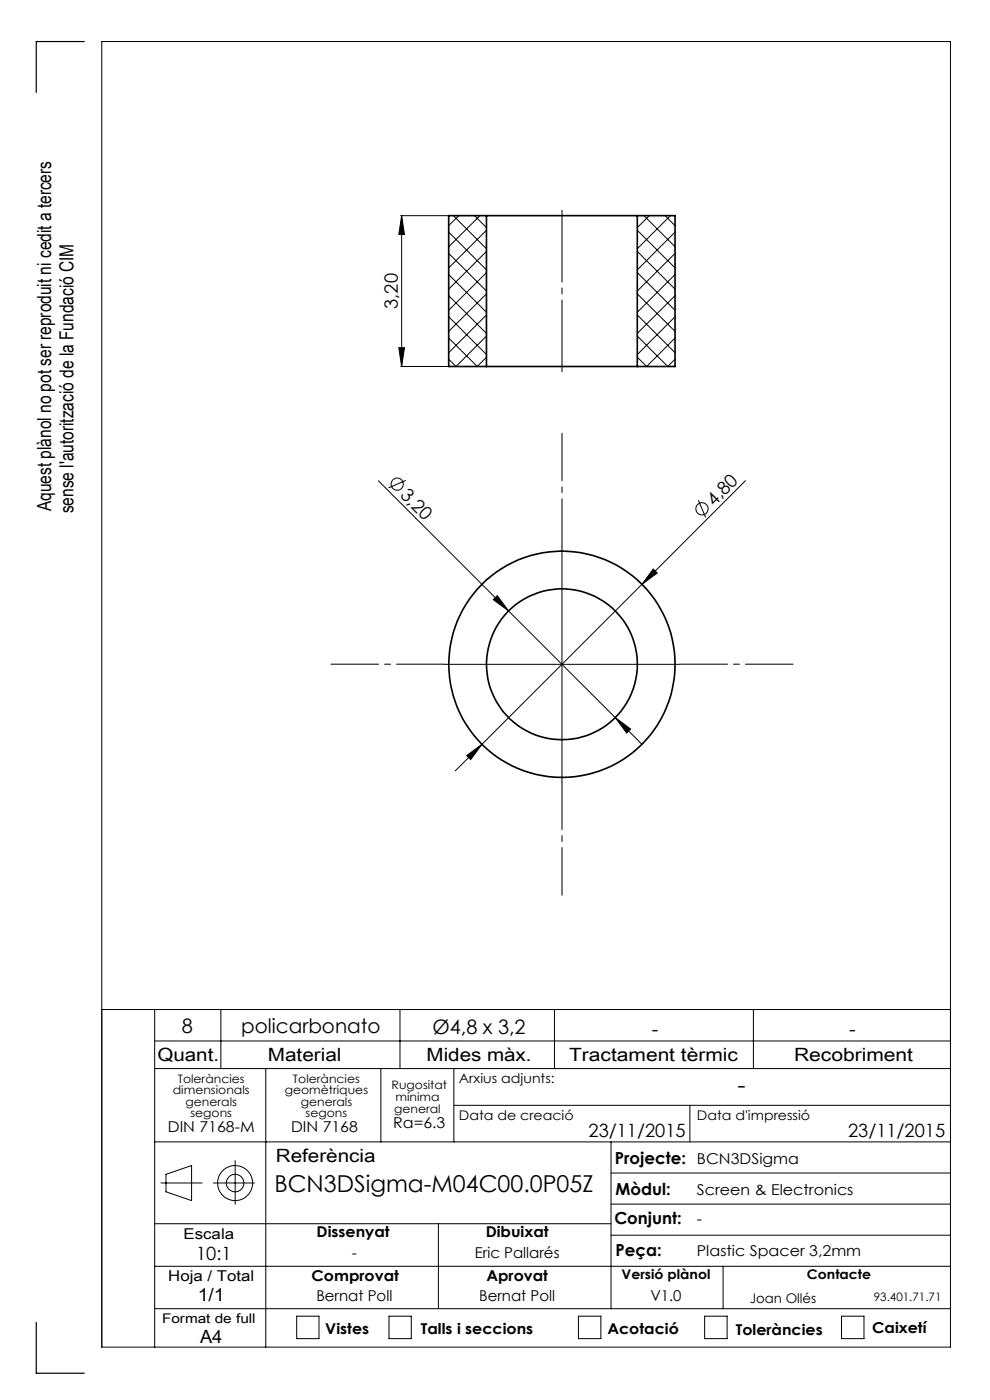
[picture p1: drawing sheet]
<svg xmlns="http://www.w3.org/2000/svg" width="210mm" height="297mm" viewBox="0 0 210 297" stroke-linecap="round" stroke-linejoin="round" font-family="sans-serif">
<g fill="none" stroke="#000" stroke-width=".21">
<path d="M85 45.8h10M85.2 45.8v31.9M85.2 45.8l.6 3.9h-1.2zM95.2 58.2l8 8M95.2 53.8l8 7.9M95.2 49.2l8 8.1M96.2 45.8l7 7M97.3 45.8l-2.1 2.1M100.7 45.8l2.5 2.5M101.8 45.8l-6.6 6.5M103.2 48.9l-8 7.9M103.2 53.3l-8 8"/>
<path d="M103.2 57.8l-8 8M135.2 57.8l8 8M135.2 53.3l8 8M135.2 48.9l8 7.9M136.6 45.8l6.6 6.5M137.7 45.8l-2.5 2.5M141.1 45.8l2.1 2.1M142.2 45.8l-7 7M143.2 49.2l-8 8.1M143.2 53.8l-8 7.9M143.2 58.2l-8 8M84.6 73.8h1.2l-.6 3.9z"/>
<path d="M85 77.7h10M95.2 71.7l6 6 2-1.9M95.2 67.2l8 8M95.2 62.7l8 8M103.2 62.3l-8 8M103.2 66.8l-8 8M103.2 71.3l-6.5 6.4-1.5-1.5M135.2 71.3l6.4 6.4 1.6-1.5M135.2 66.8l8 8M135.2 62.3l8 8M143.2 62.7l-8 8M143.2 67.2l-8 8"/>
<path d="M143.2 71.7l-6 6-2-1.9M80.3 102l27.6 27.6M86.1 101.9l-3.7 1.6M119.2 115.9v50M148.1 106.1l1.6 3.7M158.1 102l-21.9 22M104.6 127.2l.9-.8 2.4 3.2zM107.9 129.6l28.3 28.3M136.2 124l-34 33.9M138.6 120.7l.8 .9-3.2 2.4zM94.2 140.9h50M102.2 157.9l-5.6 5.6"/>
<path d="M130.5 152.2l3.3 2.5-.9 .8zM99 160.3l3.2-2.4-2.4 3.2zM21.6 214.2h180M32.8 214.2v71.6M46.8 214.2v12.5M84.8 214.2v12.5M117.6 214.2v12.5M159.8 214.2v12.5M32.8 220.8h168.8M32.8 226.7h168.8M56.4 226.7v59.1M80.8 226.7v15.5"/>
<path d="M96.3 226.7v15.5M96.3 234.5h105.3M146.3 234.5v7.7M32.8 259.6h96.8M32.8 242.2h168.8M34.1 251h8.8M35.2 249.1l5.4-1.8v7.4l-5.4-1.9zM45.3 251h8.7M49.9 246.2v9.3M93 259.6v18M129.6 242.2v35.4M129.6 255.4h72"/>
<path d="M129.6 248.8h72M32.8 277.6h168.8M32.8 268.6h168.8M62.9 279.2h4.8v4.8h-4.8zM82.5 279.2h4.7v4.8h-4.7zM122.7 279.2h4.8v4.8h-4.8zM129.6 262h72M149.5 279.2h4.7v4.8h-4.7zM153.4 268.6v9M178.5 279.2h4.8v4.8h-4.8zM21.6 285.8h180v-277h-180v277"/>
<circle cx="84.2" cy="102.7" r="1.31"/>
<circle cx="148.9" cy="107.9" r="1.3"/>
<circle cx="49.9" cy="251" r="3.7"/>
<circle cx="49.9" cy="251" r="1.86"/>
</g>
<path d="M119.2 115.9v-24M94.2 140.9h-24M144.2 140.9h24M119.2 165.9v24" fill="none" stroke="#000" stroke-width=".21" stroke-dasharray="15.2 1.3 1.3 1.3" stroke-dashoffset="5.1"/>
<path d="M119.2 43.7v36" fill="none" stroke="#000" stroke-width=".21" stroke-dasharray="15.2 1.3 1.3 1.3" stroke-dashoffset="-.9"/>
<path d="M17.9 8.8h-10.2v10.8M7.7 280.5v10.8h10.2" fill="none" stroke="#000" stroke-width=".25"/>
<g fill="#000">
<path d="M84.6 73.8h1.2l-.6 3.9zM85.2 45.8l.6 3.9h-1.2z"/>
<path d="M99 160.3l.8 .8 2.4-3.2zM138.6 120.7l-2.4 3.3 3.2-2.4z"/>
<path d="M130.5 152.2l2.4 3.3 .9-.8zM105.5 126.4l-.9 .8 3.3 2.4z"/>
</g>
<g fill="none" stroke="#000" stroke-width=".35">
<path d="M103.2 45.8h32M103.2 45.8h-8v31.9h8M103.2 45.8v31.9M135.2 45.8h8v31.9h-8M135.2 45.8v31.9M103.2 77.7h32"/>
<circle cx="119.2" cy="140.9" r="24"/>
<circle cx="119.2" cy="140.9" r="16"/>
</g>
<g font-size="4.9">
<text x="156.5" y="231.8">-</text>
<text x="58.2" y="253">BCN3DSigma-M04C00.0P05Z</text>
</g>
<g font-size="4.2">
<text x="38.6" y="219">8</text>
<text x="51.2" y="219.2">policarbonato</text>
<text x="91.7" y="219.4">Ø4,8 x 3,2</text>
<text x="138.3" y="219.7">-</text>
<text x="180.1" y="219.7">-</text>
</g>
<g font-size="4.1">
<text x="10.9" y="108.4" transform="rotate(-90 10.9 108.4)">Aquest plànol no pot ser reproduit ni cedit a tercers</text>
<text x="15.6" y="108.9" transform="rotate(-90 15.6 108.9)">sense l'autorització de la Fundació CIM</text>
</g>
<g font-size="3.9">
<text x="84.4" y="65.5" transform="rotate(-90 84.4 65.5)">3,20</text>
<text x="84.7" y="105.2" transform="rotate(45 84.7 105.2)">3,20</text>
<text x="151.5" y="107.5" transform="rotate(-45 151.5 107.5)">4,80</text>
<text x="33.4" y="225">Quant.</text>
<text x="56.8" y="225">Material</text>
<text x="90.5" y="225">Mides màx.</text>
<text x="120.7" y="225">Tractament tèrmic</text>
<text x="168.4" y="225">Recobriment</text>
<text x="124.8" y="241.3">23/11/2015</text>
<text x="179.9" y="241.3">23/11/2015</text>
<text x="58.5" y="246.5">Referència</text>
<text x="41.6" y="267.2">10:1</text>
<text x="41.9" y="276.1">1/1</text>
<text x="42.4" y="284.9">A4</text>
</g>
<g font-size="3.5">
<text x="130.5" y="246.8">Projecte:</text>
<text x="130.6" y="253.4">Mòdul:</text>
<text x="130.3" y="259.8">Conjunt:</text>
<text x="130.6" y="266.4">Peça:</text>
</g>
<g font-size="3.2">
<text x="83.4" y="239.3">Ra=6.3</text>
<text x="35.6" y="240.1">DIN 7168-M</text>
<text x="61.7" y="240.1">DIN 7168</text>
<text x="147.8" y="246.8">BCN3DSigma</text>
<text x="147.8" y="253.4">Screen &amp; Electronics</text>
<text x="38.9" y="262.9">Escala</text>
<text x="67.2" y="262.5">Dissenyat</text>
<text x="103" y="262.5">Dibuixat</text>
<text x="147.8" y="259.8">-</text>
<text x="74.6" y="266.8">-</text>
<text x="100.7" y="266.8">Eric Pallarés</text>
<text x="147.8" y="266.4">Plastic Spacer 3,2mm</text>
<text x="35.7" y="271.7">Hoja / Total</text>
<text x="66.1" y="271.7">Comprovat</text>
<text x="103.2" y="271.7">Aprovat</text>
<text x="67.1" y="276.1">Bernat Poll</text>
<text x="101.6" y="276.1">Bernat Poll</text>
<text x="138" y="276.1">V1.0</text>
<text x="69" y="283.1">Vistes</text>
<text x="89.3" y="283.1">Talls i seccions</text>
<text x="128.8" y="283.1">Acotació</text>
<text x="156.1" y="283.2">Toleràncies</text>
<text x="185" y="282.8">Caixetí</text>
</g>
<g font-size="2.8">
<text x="97.3" y="229.6">Arxius adjunts:</text>
<text x="97.3" y="237.7">Data de creació</text>
<text x="147.8" y="237.7">Data d'impressió</text>
<text x="131.8" y="271.4">Versió plànol</text>
<text x="171.2" y="271.4">Contacte</text>
<text x="34.4" y="280.7">Format de full</text>
<text x="159" y="276.3">Joan Ollés</text>
</g>
<g font-size="2.5">
<text x="36.7" y="232.1">dimensionals</text>
<text x="37.7" y="229.6">Toleràncies</text>
<text x="60.4" y="232.1">geomètriques</text>
<text x="62.1" y="229.6">Toleràncies</text>
<text x="83.1" y="231">Rugositat</text>
<text x="83.9" y="233.5">mínima</text>
<text x="39.4" y="234.6">generals</text>
<text x="40.4" y="237.1">segons</text>
<text x="63.8" y="234.6">generals</text>
<text x="64.8" y="237.1">segons</text>
<text x="83.6" y="236.2">general</text>
<text x="185.4" y="276.1">93.401.71.71</text>
</g>
</svg>
